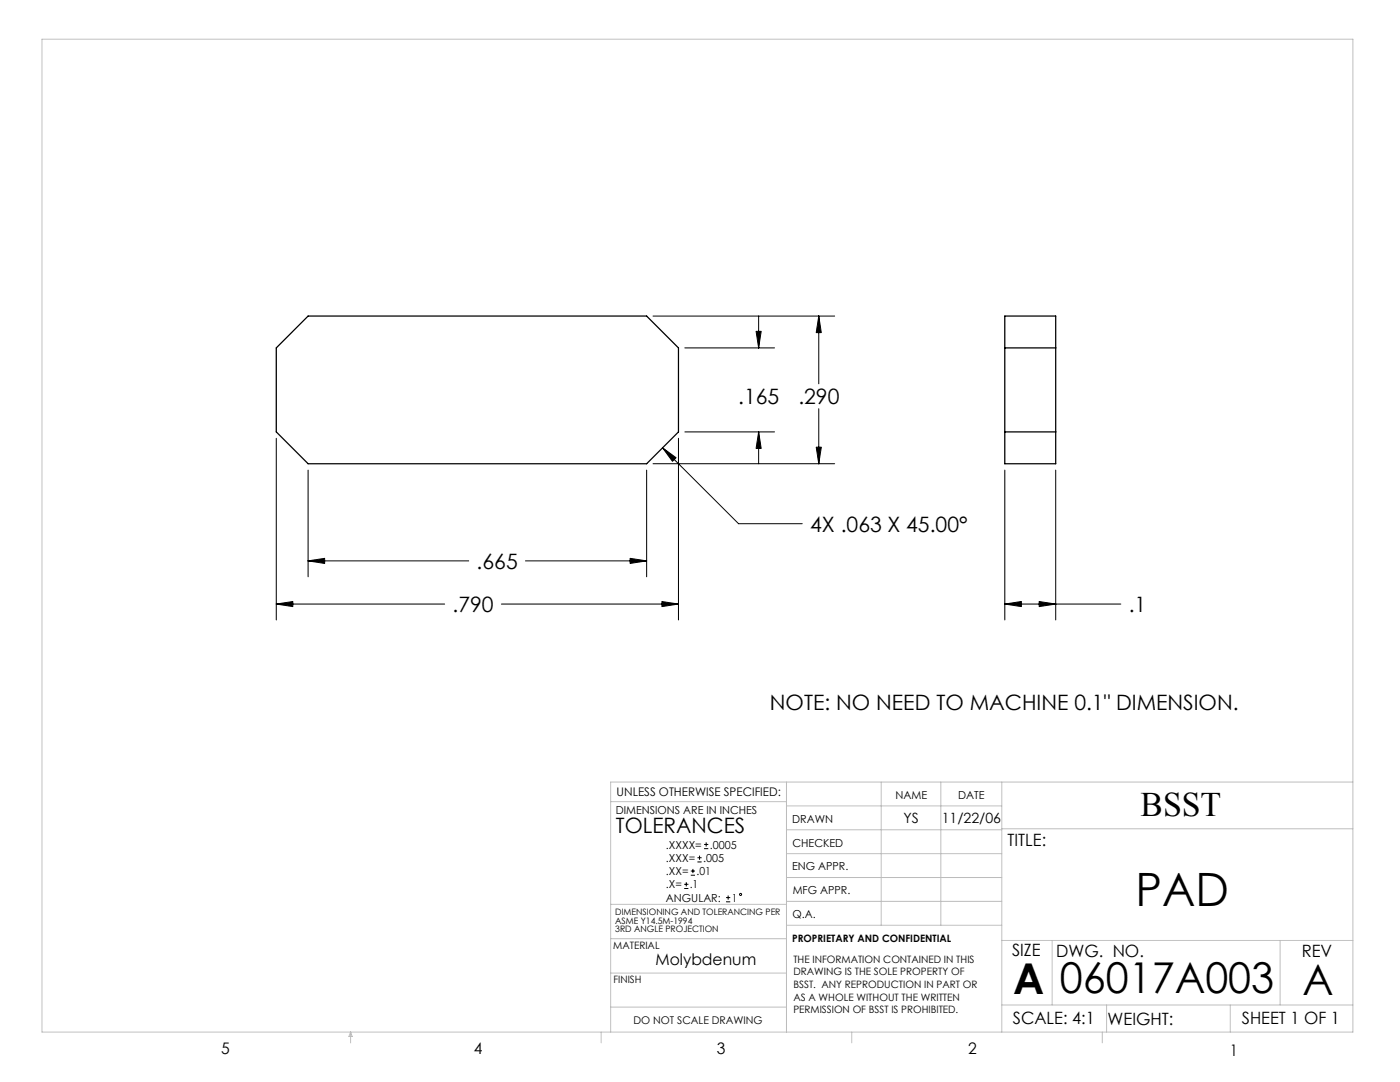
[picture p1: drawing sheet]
<svg xmlns="http://www.w3.org/2000/svg" width="279mm" height="216mm" viewBox="0 0 279 216" stroke-linecap="round" stroke-linejoin="round" font-family="sans-serif">
<g fill="none" stroke="#000" stroke-width=".2">
<path d="M130.3 63.1h36.3M136.7 69.4h17.9M150.9 66.1h1l-.5 3.3zM151.4 63.1v6.3M163.4 63.1l.5 3.3h-1zM163.4 63.1v13.5M55.1 87.5v36.2M61.5 93.8v21.3M129.1 93.8v21.3M130.3 92.5h36.3M132.2 89.4l2.7 1.9-.7 .7zM132.2 89.4l15.2 15.1h12.7"/>
<path d="M135.4 87.5v36.2M136.7 86.2h17.9M151.4 86.2l.5 3.3h-1zM151.4 86.2v6.3M162.9 89.2h1l-.5 3.3zM163.4 81.6v10.9M200.5 93.8v29.9M210.7 93.8v29.9M61.5 111.9l3.3-.5v1zM61.5 111.9h32M104.9 111.9h24.2M125.7 111.4l3.4 .5-3.4 .5z"/>
<path d="M55.1 120.5l3.3-.5v1zM55.1 120.5h33.6M100.1 120.5h35.3M132.1 120l3.3 .5-3.3 .5zM200.5 120.5l3.3-.5v1zM200.5 120.5h23.2M207.4 120l3.3 .5-3.3 .5zM136.5 177.3h.9M136.5 176.5h.9M137 176v.9M137.9 174.6h.8M137.9 173.8h.8"/>
<path d="M138.3 173.4v.8M139.2 172h.8M139.2 171.2h.8M139.6 170.7v.9M140.5 169.3h.8M140.5 168.5h.8M140.9 168.1v.8M144.9 179.9h.8M144.9 179.1h.8M145.3 178.7v.8"/>
<circle cx="147.8" cy="178.5" r=".21"/>
</g>
<g fill="none" stroke="#c0c0c0" stroke-width=".2">
<path d="M8.4 7.8h261.6v198.1h-261.6zM121.9 160h35.1M157 156v49.9M175.9 156v28.6M187.8 156v28.6M199.9 156v49.9M270 156h-148.1v49.9M157 170.3h42.9M157 165.6h42.9M157 160.8h42.9M157 175.1h42.9M157 179.9h42.9"/>
<path d="M199.9 165.4h70.1M121.9 194.2h35.1M121.9 187.3h35.1M121.9 180.4h35.1M157 184.6h42.9M199.9 187.7h70.1M210 187.7v12.8M255.5 187.7v12.8M70 205.9v2.2M70 205.9l.3 .9h-.7zM120 205.9v2.2M121.9 201h35.1"/>
<path d="M170 205.9v2.2M199.9 200.5h70.1M220 205.9v2.2M220.8 200.5v5.4M245.5 200.5v5.4"/>
</g>
<path d="M55.1 120.5l3.3-.5v1zM132.1 120l3.3 .5-3.3 .5zM162.9 89.2h1l-.5 3.3zM163.4 63.1l.5 3.3h-1zM132.2 89.4l2.7 1.9-.7 .7zM61.5 111.9l3.3-.5v1zM125.7 111.4l3.4 .5-3.4 .5zM151.4 86.2l.5 3.3h-1zM150.9 66.1h1l-.5 3.3zM200.5 120.5l3.3-.5v1zM207.4 120l3.3 .5-3.3 .5z" fill="#000"/>
<path d="M55.1 69.4l6.4-6.3h67.6l6.3 6.3v16.8l-6.3 6.3h-67.6l-6.4-6.3zM200.5 63.1h10.2v29.4h-10.2zM200.5 69.4h10.2M200.5 86.2h10.2" fill="none" stroke="#000" stroke-width=".25"/>
<text font-size="9.2" x="226.6" y="180.8">PAD</text>
<g font-size="8.5">
<text x="202.2" y="198.3">A</text>
<text x="211.5" y="198.1">06017A003</text>
<text x="260" y="198.6">A</text>
</g>
<text font-size="6.9" x="227.6" y="162.9">BSST</text>
<g font-size="4.2">
<text x="147.3" y="80.6">.165</text>
<text x="159.3" y="80.6">.290</text>
<text x="161.7" y="106.1">4X .063 X 45.00°</text>
<text x="95.1" y="113.5">.665</text>
<text x="90.3" y="122.1">.790</text>
<text x="225.3" y="122.1">.1</text>
<text x="153.7" y="141.7">NOTE: NO NEED TO MACHINE 0.1&quot; DIMENSION.</text>
<text x="122.9" y="166.2">TOLERANCES</text>
</g>
<g font-size="3.4">
<text x="201.1" y="168.8">TITLE:</text>
<text x="202" y="190.8">SIZE</text>
<text x="210.8" y="190.9">DWG. NO.</text>
<text x="259.8" y="191">REV</text>
<text x="202.1" y="204.4">SCALE: 4:1</text>
<text x="221" y="204.5">WEIGHT:</text>
<text x="247.8" y="204.4">SHEET 1 OF 1</text>
</g>
<g font-size="3.2">
<text x="130.8" y="192.5">Molybdenum</text>
<text x="44.2" y="210.4">5</text>
<text x="94.6" y="210.3">4</text>
<text x="143.1" y="210.4">3</text>
<text x="193.2" y="210.3">2</text>
<text x="245.4" y="210.6">1</text>
</g>
<g font-size="2.8">
<text x="180.3" y="164.3">YS</text>
<text x="187.9" y="164.2">11/22/06</text>
</g>
<text font-size="2.4" x="123.1" y="158.9">UNLESS OTHERWISE SPECIFIED:</text>
<g font-size="2.2">
<text x="178.7" y="159.4">NAME</text>
<text x="191.2" y="159.4">DATE</text>
<text x="122.9" y="162.4">DIMENSIONS ARE IN INCHES</text>
<text x="158.1" y="164.2">DRAWN</text>
<text x="132.9" y="172">.XXX=</text>
<text x="132.9" y="169.3">.XXXX=</text>
<text x="140.3" y="172">.005</text>
<text x="141.6" y="169.3">.0005</text>
<text x="158.1" y="173.7">ENG APPR.</text>
<text x="158.2" y="169.1">CHECKED</text>
<text x="132.9" y="174.6">.XX=</text>
<text x="132.9" y="179.9">ANGULAR:</text>
<text x="132.9" y="177.3">.X=</text>
<text x="137.7" y="177.3">.1</text>
<text x="139" y="174.6">.01</text>
<text x="146" y="179.9">1</text>
<text x="158.2" y="178.4">MFG APPR.</text>
<text x="158.2" y="183.2">Q.A.</text>
</g>
<text font-size="2.1" x="126.4" y="204.3">DO NOT SCALE DRAWING</text>
<g font-size="2">
<text x="122.4" y="189.4">MATERIAL</text>
<text x="158.1" y="187.9">PROPRIETARY AND CONFIDENTIAL</text>
<text x="122.4" y="196.2">FINISH</text>
<text x="158.3" y="192.1">THE INFORMATION CONTAINED IN THIS</text>
<text x="158.3" y="194.6">DRAWING IS THE SOLE PROPERTY OF</text>
<text x="158.3" y="197.2">BSST. ANY REPRODUCTION IN PART OR</text>
<text x="158.3" y="199.7">AS A WHOLE WITHOUT THE WRITTEN</text>
<text x="158.3" y="202.2">PERMISSION OF BSST IS PROHIBITED.</text>
</g>
<g font-size="1.8">
<text x="122.8" y="182.5">DIMENSIONING AND TOLERANCING PER</text>
<text x="122.8" y="184.3">ASME Y14.5M-1994</text>
<text x="122.8" y="186.1">3RD ANGLE PROJECTION</text>
</g>
</svg>
